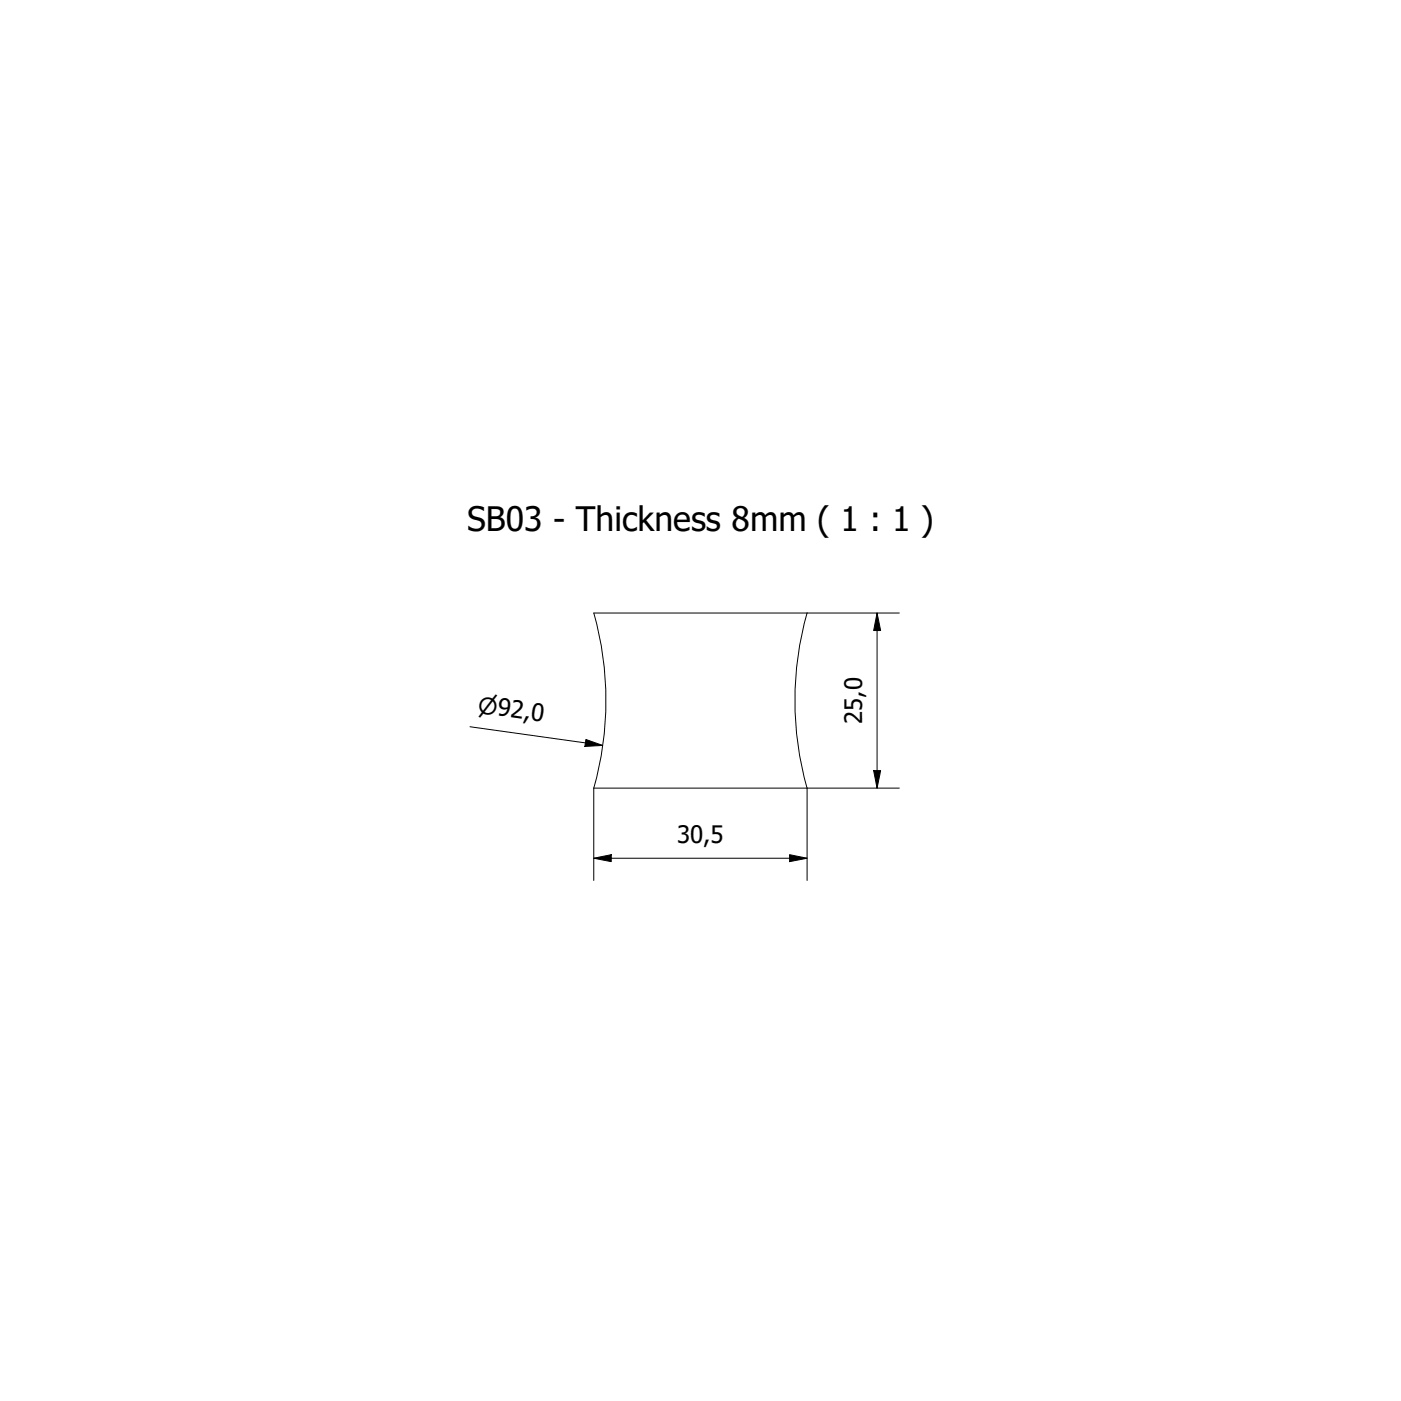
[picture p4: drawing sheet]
<svg xmlns="http://www.w3.org/2000/svg" width="200mm" height="200mm" viewBox="0 0 200 200" stroke-linecap="round" stroke-linejoin="round" font-family="sans-serif">
<!-- layer: Visible (ISO) -->
<path d="M84.8 112.5h30.4a45.9 45.9 0 0 1 0-25h-30.4a46 46 0 0 1 0 25" fill="none" stroke="#000" stroke-width=".14"/>
<!-- layer: Dimension (ISO) -->
<path d="M115.2 87.5h13.2M125.2 87.5l.5 2.5h-1zM125.2 87.5v25M67.1 103.8l18.9 2.6M83.7 105.6l2.3 .8-2.5 .2zM84.8 112.5v13.2M124.7 110h1l-.5 2.5zM128.4 112.5h-13.2v13.2M84.8 122.5l2.5-.5v1zM84.8 122.5h30.4M112.7 122l2.5 .5-2.5 .5z" fill="none" stroke="#000" stroke-width=".14"/>
<path d="M125.2 87.5l.5 2.5h-1zM83.7 105.6l2.3 .8-2.5 .2zM124.7 110h1l-.5 2.5zM84.8 122.5l2.5-.5v1zM112.7 122l2.5 .5-2.5 .5z" fill="#000"/>
<text font-size="4.8" x="66.7" y="75.9">SB03 - Thickness 8mm ( 1 : 1 )</text>
<g font-size="3.4">
<text x="123.1" y="103.4" transform="rotate(-90 123.1 103.4)">25,0</text>
<text x="96.7" y="120.4">30,5</text>
</g>
<text font-size="3.3" x="68.1" y="101.7" transform="rotate(8 68.1 101.7)">⌀92,0</text>
</svg>
